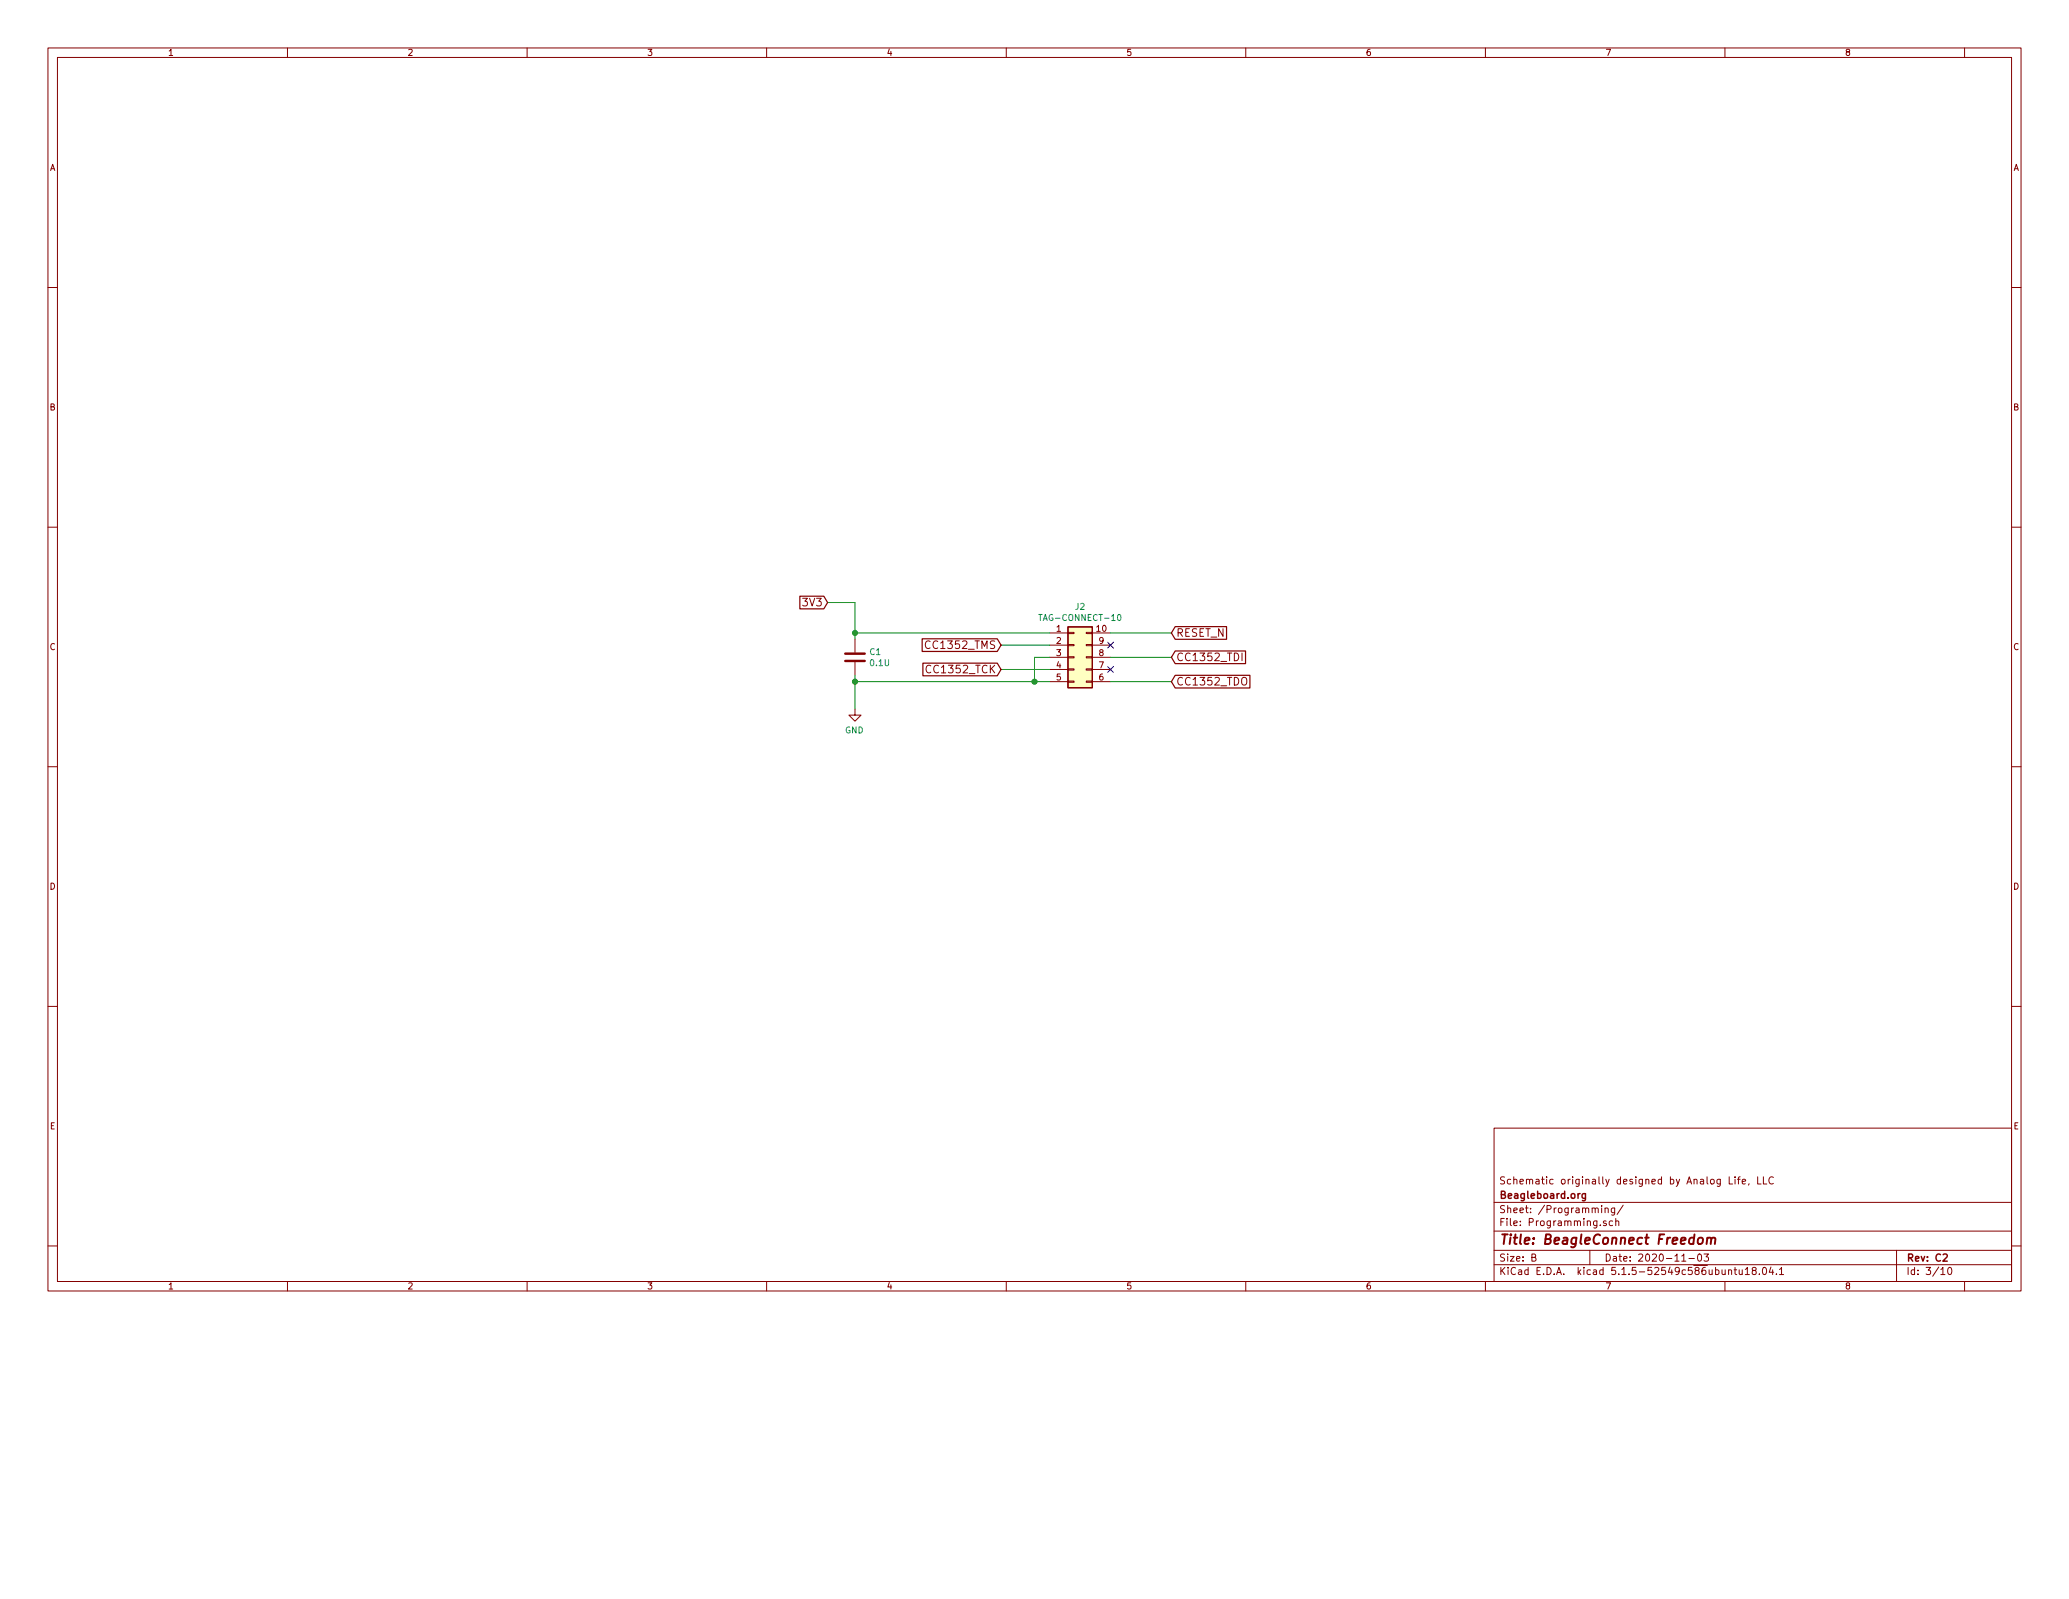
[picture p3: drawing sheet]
<svg xmlns="http://www.w3.org/2000/svg" width="279mm" height="216mm" viewBox="0 0 279 216" stroke-linecap="round" stroke-linejoin="round" font-family="sans-serif">
<g fill="none" stroke="#840000" stroke-width=".14">
<path d="M6.5 6.5h266.4v167.8h-266.4zM7.8 7.8h263.8v165.2h-263.8zM38.8 6.5v1.3M71.2 6.5v1.3M103.5 6.5v1.3M135.9 6.5v1.3M168.2 6.5v1.3M200.6 6.5v1.3M232.9 6.5v1.3M265.3 6.5v1.3M6.5 38.8h1.3M271.6 38.8h1.3"/>
<path d="M6.5 71.2h1.3M271.6 71.2h1.3M115.5 95.7v.9h-.9l.9 .8 .8-.8h-.8M115.5 86.3v1.8M115.5 89.4v1.8M125.6 86.6a.42 .42 0 0 0-.5 0 .42 .42 0 0 0-.1 .5 .39 .39 0 0 0 .2 .4 .39 .39 0 0 0 .4 0M125.7 89.9a.42 .42 0 0 0-.5 0 .42 .42 0 0 0-.1 .5 .39 .39 0 0 0 .2 .4 .39 .39 0 0 0 .4 0M141.8 85.5h2.4M141.8 87.1h2.4M141.8 88.8h2.4M141.8 90.4h2.4M141.8 92h2.4"/>
<path d="M144.2 92h.8v.1h-.8zM144.2 90.3h.8v.2h-.8zM144.2 87h.8v.2h-.8zM144.2 85.4h.8v.1h-.8zM144.2 88.7h.8v.1h-.8zM146.7 92h.8v.1h-.8zM146.7 90.3h.8v.2h-.8zM146.7 87h.8v.2h-.8zM146.7 85.4h.8v.1h-.8zM146.7 88.7h.8v.1h-.8zM147.5 85.5h2.5M147.5 87.1h2.5"/>
<path d="M147.5 88.8h2.5M147.5 90.4h2.5M147.5 92h2.5M167.7 88.2v1M6.5 103.5h1.3M271.6 103.5h1.3M6.5 135.9h1.3M271.6 135.9h1.3M201.8 152.3h69.8v20.7h-69.8zM233.5 158.9v1h.5M234.3 158.9v.1M234.3 159.2v.7"/>
<path d="M234.6 159.2h.4M235 158.9l-.2 .1v.9M235.3 159.6l.4-.1v-.2l-.3-.1-.1 .2v.4h.4M236.2 159.8l-.1 .2M237.4 158.9v1h.4M238.1 158.9v1h.5M239.5 159a.46 .46 0 0 0-.7 .3 .46 .46 0 0 0 .5 .6l.2-.1M6.5 168.2h1.3M38.8 173v1.3M71.2 173v1.3M103.5 173v1.3M135.9 173v1.3"/>
<path d="M168.2 173v1.3M200.6 173v1.3M201.8 170.8h69.8M201.8 168.8h69.8M201.8 166.2h69.8M201.8 162.3h69.8M206.9 169.8l.4-.1 .1-.1-.1-.2-.4-.1v1h.3l.2-.1v-.2l-.2-.2M214.7 168.8v2M216.3 162.8v.1M216.3 163.1v.6M216.7 163.2l.2-.1 .2 .1 .1 .5M216.7 163.1v.6"/>
<path d="M216.9 164.9l-.2-.1-.2 .2 .1 .1 .3 .1v.2h-.4M217.8 164.9l-.3-.1-.2 .2 .1 .4 .1 .1 .3-.1M218 163.1v.8l-.1 .2-.3-.1M218 163.2l-.2-.1-.2 .2v.4h.2h.2M218.2 164.9l.1-.1 .3 .1v.6M218.2 164.5v1M219.2 162.7l-.8 1.3M227.1 170.3h.6M228.1 169.9h.7M229.4 169.4l.2-.1a.55 .55 0 0 1-.1 1 .65 .65 0 0 1-.1-.9zM230.1 169.3h.6l-.3 .4 .3 .1v.4l-.2 .1-.4-.1M232.9 173v1.3"/>
<path d="M233.4 171.5h.2h.2v.6M234.2 171.5h.3M234.3 171.1v.9l.2 .1M234.9 171.5v.5l.2 .1 .2-.1M235.3 171.5v.6M235.7 171.4l.3-.3v1M235.7 172.1h.5M236.8 171.5h-.1v-.3l.1-.1 .3 .1 .1 .1-.1 .2-.4 .1-.1 .1 .1 .3 .1 .1h.2l.2-.2v-.2l-.2-.2M237.6 172v.1M238.1 171.2l.1-.1a.52 .52 0 0 1 .4 .5 .52 .52 0 0 1-.4 .5l-.1-.1-.1-.3zM239.1 171.1l-.2 .7h.6M239.4 171.5v.6"/>
<path d="M239.9 172v.1M240.3 171.4l.3-.3v1M240.3 172.1h.6M256.1 168.8v4.2M262.1 171.4l.3-.3v1M262.1 172.1h.6M263.2 171.2l.1-.1a.53 .53 0 0 1 .3 .5 .53 .53 0 0 1-.3 .5 .61 .61 0 0 1-.1-.9zM265.3 173v1.3M271.6 168.2h1.3"/>
</g>
<path d="M214.1 161.2v.8l-.2 .1h-.2M214.1 161.2h-.3l-.2 .1 .1 .4 .1 .1h.3M262.4 169.4l.4-.1 .2 .3-.6 .7h.6" fill="none" stroke="#840000" stroke-width=".2"/>
<path d="M229.4 167.2l.2-.1 .3 .1v.5l-.2 .3a.31 .31 0 0 1-.4-.3zM230.6 167.2l.2-.1 .2 .1v.8M230.6 167.1l-.1 .9M231.1 167.3a.3 .3 0 0 1 .3-.2 .3 .3 0 0 1 .3 .2l-.1 .7" fill="none" stroke="#840000" stroke-width=".26"/>
<path d="M144.2 84.6h3.3v8.3h-3.3z" fill="#ffffc2" stroke="#ffffc2" stroke-width=".14"/>
<path d="M108 80.5h3.3l.5 .9-.5 .8h-3.3zM124.5 86.3h10.2l.5 .8-.5 .9h-10.2zM124.6 89.5h10.1l.5 .9-.5 .8h-10.1zM144.2 84.6h3.3v8.3h-3.3zM158.7 84.6h6.9v1.7h-6.9l-.5-.8zM158.7 91.2h10.1v1.7h-10.1l-.5-.9zM158.7 87.9h9.5v1.7h-9.5l-.5-.8z" fill="none" stroke="#840000" stroke-width=".16"/>
<path d="M140.3 83h.4M151 83h.1a.45 .45 0 0 1 .3 .4 .45 .45 0 0 1-.3 .4l-.2-.3z" fill="none" stroke="#008484" stroke-width=".14"/>
<path d="M114.1 89.2h2.7M114.1 88.3h2.7" fill="none" stroke="#840000" stroke-width=".33"/>
<path d="M111.8 81.4h3.7v4.9M115.5 91.2v4.5M115.5 85.5h26.3M115.5 92h26.3M135.2 90.4h6.6M135.2 87.1h6.6M141.8 88.8h-2.1v3.2M150 85.5h8.2M150 92h8.2M150 88.8h8.2" fill="none" stroke="#008400" stroke-width=".14"/>
<g fill="#008400" stroke="#008400" stroke-width=".16">
<circle cx="115.5" cy="92" r=".33"/>
<circle cx="139.7" cy="92" r=".33"/>
<circle cx="115.5" cy="85.5" r=".33"/>
</g>
<path d="M149.6 86.7l.8 .8M149.6 90l.8 .8M150.4 86.7l-.8 .8M150.4 90l-.8 .8" fill="none" stroke="#000084" stroke-width=".14"/>
<text font-size="1.8" fill="#840000" x="202.4" y="168">Title: BeagleConnect Freedom</text>
<g font-size="1.4" fill="#840000">
<text x="108.6" y="81.9">3V3</text>
<text x="125.4" y="87.6">CC1352_TMS</text>
<text x="158.8" y="86">RESET_N</text>
<text x="158.8" y="89.3">CC1352_TDI</text>
<text x="125.5" y="90.9">CC1352_TCK</text>
<text x="158.8" y="92.5">CC1352_TDO</text>
<text x="202.4" y="161.9">Beagleboard.org</text>
<text x="202.4" y="159.9">Schematic originally designed by Analog Life, LLC</text>
<text x="202.4" y="165.5">File: Programming.sch</text>
<text x="202.4" y="163.8">Sheet: /Programming/</text>
<text x="202.4" y="172.1">KiCad E.D.A. kicad 5.1.5-52549c586ubuntu18.04.1</text>
<text x="202.4" y="170.3">Size: B</text>
<text x="216.6" y="170.3">Date: 2020-11-03</text>
<text x="257.4" y="170.3">Rev: C2</text>
<text x="257.4" y="172.1">Id: 3/10</text>
</g>
<g font-size="1.2" fill="#840000">
<text x="22.6" y="7.5">1</text>
<text x="55" y="7.5">2</text>
<text x="87.4" y="7.5">3</text>
<text x="119.7" y="7.5">4</text>
<text x="152.1" y="7.5">5</text>
<text x="184.4" y="7.5">6</text>
<text x="216.8" y="7.5">7</text>
<text x="249.1" y="7.5">8</text>
<text x="6.7" y="23.1">A</text>
<text x="271.9" y="23.1">A</text>
<text x="6.7" y="55.4">B</text>
<text x="271.9" y="55.4">B</text>
<text x="6.7" y="87.8">C</text>
<text x="271.9" y="87.8">C</text>
<text x="6.7" y="120.1">D</text>
<text x="271.9" y="120.1">D</text>
<text x="6.7" y="152.5">E</text>
<text x="271.9" y="152.5">E</text>
<text x="22.6" y="174.1">1</text>
<text x="55" y="174.1">2</text>
<text x="87.4" y="174.1">3</text>
<text x="119.7" y="174.1">4</text>
<text x="152.1" y="174.1">5</text>
<text x="184.4" y="174.1">6</text>
<text x="216.8" y="174.1">7</text>
<text x="249.1" y="174.1">8</text>
</g>
<g font-size="1.1" fill="#008484">
<text x="140.8" y="83.8">TAG-CONNECT-10</text>
<text x="145.2" y="82.3">J2</text>
<text x="117.5" y="88.4">C1</text>
<text x="117.6" y="89.9">0.1U</text>
<text x="114.1" y="99">GND</text>
</g>
<g font-size="1.1" fill="#840000">
<text x="142.7" y="85.3">1</text>
<text x="142.7" y="86.9">2</text>
<text x="142.7" y="88.6">3</text>
<text x="148.1" y="85.3">10</text>
<text x="148.4" y="88.6">8</text>
<text x="148.4" y="86.9">9</text>
<text x="142.7" y="90.2">4</text>
<text x="142.7" y="91.9">5</text>
<text x="148.4" y="91.9">6</text>
<text x="148.4" y="90.2">7</text>
</g>
</svg>
